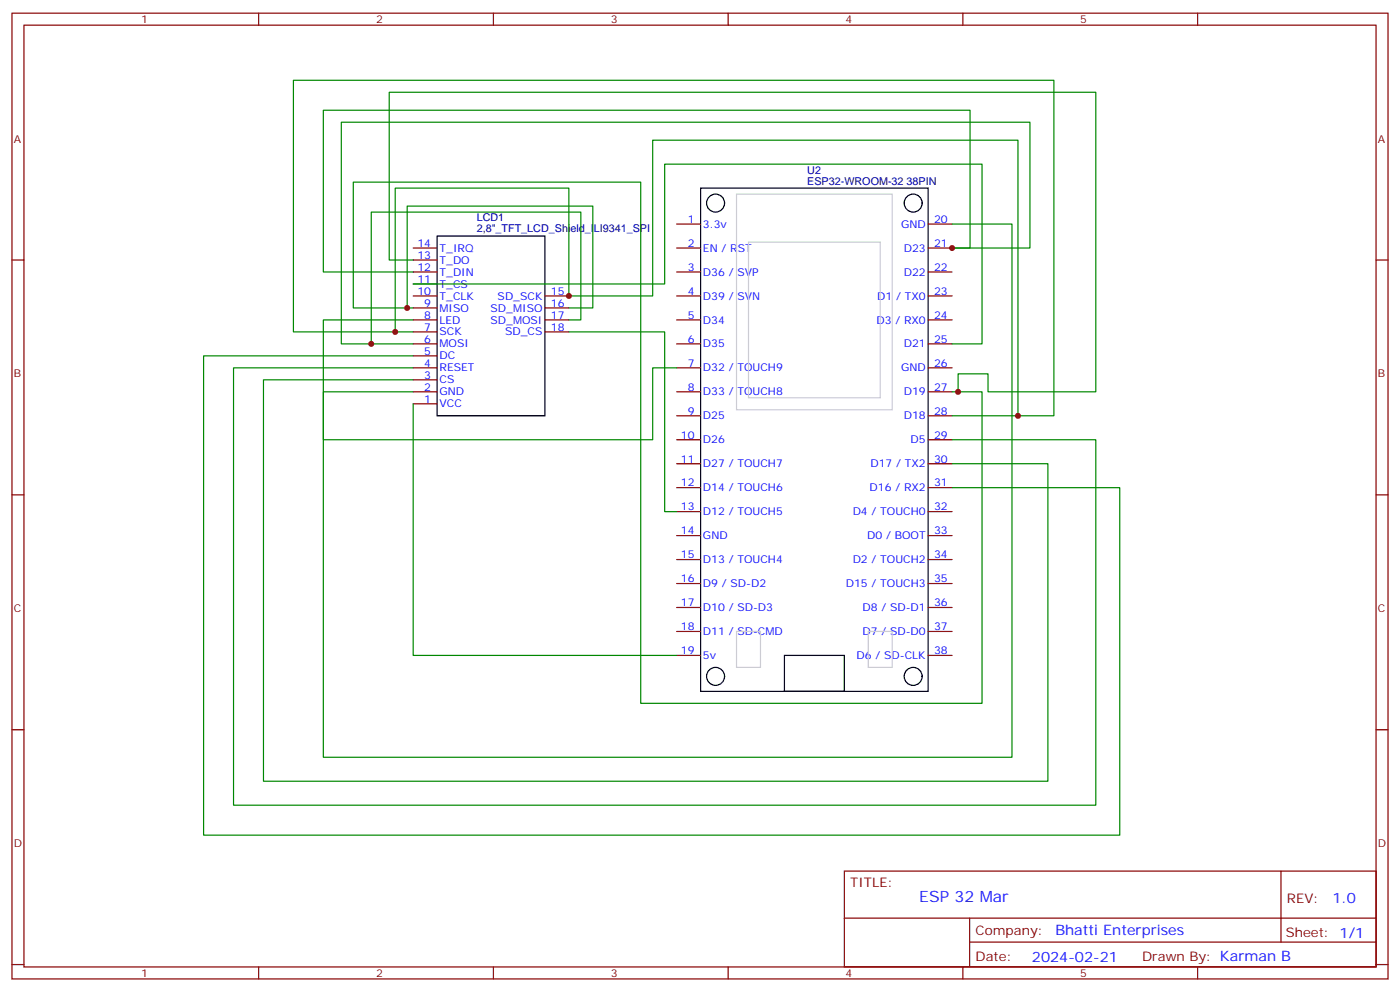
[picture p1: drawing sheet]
<svg xmlns="http://www.w3.org/2000/svg" width="412mm" height="292mm" viewBox="0 0 412 292" stroke-linecap="round" stroke-linejoin="round" font-family="sans-serif">
<g fill="none" stroke="#870000" stroke-width=".35">
<path d="M3.5 3.9h405.4v284.3h-405.4zM7.1 7.4h398.2v277.3h-398.2zM76.2 3.9v3.5M145.3 3.9v3.5M214.5 3.9v3.5M283.6 3.9v3.5M352.8 3.9v3.5M3.5 76.6h3.6M121.7 76.6h7.1M121.7 73h7.1M199.3 73h7.1M199.3 66h7.1"/>
<path d="M273.4 73h7.1M273.4 66h7.1M405.3 76.6h3.6M121.7 94.2h7.1M121.7 87.1h7.1M121.7 80.1h7.1M121.7 83.6h7.1M121.7 90.7h7.1M121.7 97.7h7.1M160.5 94.2h7.1M160.5 87.1h7.1M160.5 90.7h7.1"/>
<path d="M160.5 97.7h7.1M199.3 94.2h7.1M199.3 87.1h7.1M199.3 80.1h7.1M273.4 94.2h7.1M273.4 87.1h7.1M273.4 80.1h7.1M121.7 115.4h7.1M121.7 108.3h7.1M121.7 101.2h7.1M121.7 104.8h7.1M121.7 111.8h7.1"/>
<path d="M121.7 118.9h7.1M199.3 115.4h7.1M199.3 108.3h7.1M199.3 101.2h7.1M273.4 115.4h7.1M273.4 108.3h7.1M273.4 101.2h7.1M199.3 136.5h7.1M199.3 129.5h7.1M199.3 122.4h7.1M273.4 136.5h7.1M273.4 129.5h7.1"/>
<path d="M273.4 122.4h7.1M3.5 145.7h3.6M199.3 157.7h7.1M199.3 150.6h7.1M199.3 143.6h7.1M273.4 157.7h7.1M273.4 150.6h7.1M273.4 143.6h7.1M405.3 145.7h3.6M199.3 178.9h7.1M199.3 171.8h7.1M199.3 164.7h7.1"/>
<path d="M273.4 178.9h7.1M273.4 171.8h7.1M273.4 164.7h7.1M199.3 193h7.1M199.3 185.9h7.1M273.4 193h7.1M273.4 185.9h7.1M3.5 214.8h3.6M405.3 214.8h3.6M248.7 256.5h156.6v28.2h-156.6zM377.3 256.5v20.9M248.7 270.3h156.5"/>
<path d="M285.6 277.4h119.6M285.6 270.3v14.1M3.5 284h3.6M76.2 284.7v3.5M145.3 284.7v3.5M214.5 284.7v3.5M283.6 284.7v3.5M352.8 284.7v3.5M405.3 284h3.6"/>
</g>
<g fill="none" stroke="#000" stroke-width=".35">
<path d="M206.4 55.4h67v148.2h-67zM128.8 69.5h31.7v52.9h-31.7zM231.1 193h17.6v10.6h-17.6z"/>
<circle cx="210.8" cy="59.8" r="2.65"/>
<circle cx="269" cy="59.8" r="2.65"/>
<circle cx="210.8" cy="199.1" r="2.65"/>
<circle cx="269" cy="199.1" r="2.65"/>
</g>
<path d="M217 57.2h45.8v63.5h-45.8zM220.5 71.3h38.8v45.8h-38.8zM217 185.9h7v10.6h-7zM255.8 185.9h7v10.6h-7z" fill="none" stroke="#ccc" stroke-width=".35"/>
<g fill="none" stroke="#008700" stroke-width=".35">
<path d="M121.7 76.6h-7v-49.4h208.1v88.2h-31.8v-5.3h-8.8v5.3M280.5 66h17.6v157h-202.9v-107.6h26.5M116.4 97.7h-30v-74.1h224v98.8h-29.9M119.9 90.7h-15.8v-37.1h84.6v153.5h100.6v-91.7h-8.8M121.7 80.1h-26.5v-47.6h190.6v40.5h-5.3h22.9v-37h-202.9v65.2h8.9M121.7 97.7h-5.3v-42.3h51.2v31.7h24.7v-45.8h107.6v81.1M121.7 94.2h-26.5v35.3h97.1v-21.2h7M121.7 90.7h-1.8v-30h54.7v30h-7M121.7 83.6h74.1v-35.3h93.5v52.9h-8.8M167.6 94.2h3.5v-31.8h-61.7v38.8h12.3M167.6 97.7h28.2v52.9h3.5M121.7 118.9v74.1h77.6"/>
<path d="M121.7 111.8h-44.1v118.2h231.1v-93.5h-28.2M121.7 108.3h-52.9v128.8h254v-107.6h-42.3M121.7 104.8h-61.7v141.1h269.8v-102.3h-49.3"/>
</g>
<g fill="#c00">
<circle cx="299.9" cy="122.4" r=".88"/>
<circle cx="282.2" cy="115.4" r=".88"/>
<circle cx="280.5" cy="73" r=".88"/>
<circle cx="109.4" cy="101.2" r=".88"/>
<circle cx="116.4" cy="97.7" r=".88"/>
<circle cx="167.6" cy="87.1" r=".88"/>
<circle cx="119.9" cy="90.7" r=".88"/>
</g>
<text font-size="4.6" fill="#00f" x="270.8" y="265.5">ESP 32 Mar</text>
<g font-size="4.2" fill="#00f">
<text x="392.5" y="265.7">1.0</text>
<text x="310.9" y="275.3">Bhatti Enterprises</text>
<text x="304" y="283.1">2024-02-21</text>
</g>
<g font-size="3.9" fill="#800">
<text x="250.5" y="261.1">TITLE:</text>
<text x="379.1" y="265.7">REV:</text>
<text x="287.4" y="275.3">Company:</text>
<text x="378.7" y="275.9">Sheet: 1/1</text>
<text x="287.4" y="282.9">Date:</text>
<text x="336.4" y="283">Drawn By: Karman B</text>
</g>
<g font-size="3.2" fill="#800">
<text x="41.6" y="6.9">1</text>
<text x="110.8" y="6.9">2</text>
<text x="179.9" y="6.9">3</text>
<text x="249.1" y="6.9">4</text>
<text x="318.2" y="6.9">5</text>
<text x="4.1" y="42">A</text>
<text x="405.9" y="42">A</text>
<text x="4.1" y="111.1">B</text>
<text x="405.9" y="111.1">B</text>
<text x="4.1" y="180.3">C</text>
<text x="405.9" y="180.3">C</text>
<text x="4.1" y="249.4">D</text>
<text x="405.9" y="249.4">D</text>
<text x="41.6" y="287.7">1</text>
<text x="110.8" y="287.7">2</text>
<text x="179.9" y="287.7">3</text>
<text x="249.1" y="287.7">4</text>
<text x="318.2" y="287.7">5</text>
</g>
<g font-size="3.2" fill="#000080">
<text x="237.8" y="51.2">U2</text>
<text x="237.8" y="54.3">ESP32-WROOM-32 38PIN</text>
<text x="140.4" y="65.1">LCD1</text>
<text x="140.4" y="68.3">2,8&quot;_TFT_LCD_Shield_ILI9341_SPI</text>
</g>
<g font-size="3.2" fill="#00f">
<text x="202.6" y="65.6">1</text>
<text x="275.2" y="65.6">20</text>
<text x="207.1" y="67">3.3v</text>
<text x="265.4" y="67">GND</text>
<text x="123" y="72.7">14</text>
<text x="123" y="76.2">13</text>
<text x="129.5" y="74.1">T_IRQ</text>
<text x="129.5" y="77.6">T_DO</text>
<text x="202.6" y="72.7">2</text>
<text x="207.1" y="74.1">EN / RST</text>
<text x="266.2" y="74.1">D23</text>
<text x="275.2" y="72.7">21</text>
<text x="123" y="79.7">12</text>
<text x="123" y="83.3">11</text>
<text x="129.5" y="81.1">T_DIN</text>
<text x="202.6" y="79.7">3</text>
<text x="207.1" y="81.1">D36 / SVP</text>
<text x="266.2" y="81.1">D22</text>
<text x="275.2" y="79.7">22</text>
<text x="123" y="86.8">10</text>
<text x="129.5" y="84.7">T_CS</text>
<text x="129.5" y="88.2">T_CLK</text>
<text x="146.6" y="88.2">SD_SCK</text>
<text x="162.3" y="86.8">15</text>
<text x="202.6" y="86.8">4</text>
<text x="207.1" y="88.2">D39 / SVN</text>
<text x="258.4" y="88.2">D1 / TX0</text>
<text x="275.2" y="86.8">23</text>
<text x="125" y="90.3">9</text>
<text x="125" y="93.8">8</text>
<text x="129.5" y="91.7">MISO</text>
<text x="129.5" y="95.2">LED</text>
<text x="144.5" y="91.7">SD_MISO</text>
<text x="144.5" y="95.2">SD_MOSI</text>
<text x="162.3" y="90.3">16</text>
<text x="162.3" y="93.8">17</text>
<text x="202.6" y="93.8">5</text>
<text x="207.1" y="95.2">D34</text>
<text x="258.2" y="95.2">D3 / RX0</text>
<text x="275.2" y="93.8">24</text>
<text x="125" y="97.4">7</text>
<text x="125" y="100.9">6</text>
<text x="129.5" y="98.8">SCK</text>
<text x="148.8" y="98.8">SD_CS</text>
<text x="162.3" y="97.4">18</text>
<text x="202.6" y="100.9">6</text>
<text x="275.2" y="100.9">25</text>
<text x="125" y="104.4">5</text>
<text x="125" y="108">4</text>
<text x="129.5" y="102.3">MOSI</text>
<text x="129.5" y="105.8">DC</text>
<text x="202.6" y="108">7</text>
<text x="207.1" y="102.3">D35</text>
<text x="266.2" y="102.3">D21</text>
<text x="275.2" y="108">26</text>
<text x="125" y="111.5">3</text>
<text x="129.5" y="109.4">RESET</text>
<text x="129.5" y="112.9">CS</text>
<text x="207.1" y="109.4">D32 / TOUCH9</text>
<text x="265.4" y="109.4">GND</text>
<text x="125" y="115">2</text>
<text x="125" y="118.5">1</text>
<text x="129.5" y="116.4">GND</text>
<text x="129.5" y="119.9">VCC</text>
<text x="202.6" y="115">8</text>
<text x="207.1" y="116.4">D33 / TOUCH8</text>
<text x="266.2" y="116.4">D19</text>
<text x="275.2" y="115">27</text>
<text x="202.6" y="122.1">9</text>
<text x="207.1" y="123.5">D25</text>
<text x="266.2" y="123.5">D18</text>
<text x="275.2" y="122.1">28</text>
<text x="200.6" y="129.1">10</text>
<text x="207.1" y="130.5">D26</text>
<text x="268.2" y="130.5">D5</text>
<text x="275.2" y="129.1">29</text>
<text x="200.6" y="136.2">11</text>
<text x="207.1" y="137.6">D27 / TOUCH7</text>
<text x="256.4" y="137.6">D17 / TX2</text>
<text x="275.2" y="136.2">30</text>
<text x="200.6" y="143.2">12</text>
<text x="275.2" y="143.2">31</text>
<text x="207.1" y="144.6">D14 / TOUCH6</text>
<text x="256.2" y="144.6">D16 / RX2</text>
<text x="200.6" y="150.3">13</text>
<text x="207.1" y="151.7">D12 / TOUCH5</text>
<text x="251.2" y="151.7">D4 / TOUCH0</text>
<text x="275.2" y="150.3">32</text>
<text x="200.6" y="157.3">14</text>
<text x="207.1" y="158.8">GND</text>
<text x="255.4" y="158.8">D0 / BOOT</text>
<text x="275.2" y="157.3">33</text>
<text x="200.6" y="164.4">15</text>
<text x="207.1" y="165.8">D13 / TOUCH4</text>
<text x="251.2" y="165.8">D2 / TOUCH2</text>
<text x="275.2" y="164.4">34</text>
<text x="200.6" y="171.5">16</text>
<text x="207.1" y="172.9">D9 / SD-D2</text>
<text x="249.2" y="172.9">D15 / TOUCH3</text>
<text x="275.2" y="171.5">35</text>
<text x="200.6" y="178.5">17</text>
<text x="207.1" y="179.9">D10 / SD-D3</text>
<text x="254" y="179.9">D8 / SD-D1</text>
<text x="275.2" y="178.5">36</text>
<text x="200.6" y="185.6">18</text>
<text x="275.2" y="185.6">37</text>
<text x="207.1" y="187">D11 / SD-CMD</text>
<text x="254" y="187">D7 / SD-D0</text>
<text x="200.6" y="192.6">19</text>
<text x="207.1" y="194">5v</text>
<text x="252.3" y="194">D6 / SD-CLK</text>
<text x="275.2" y="192.6">38</text>
</g>
</svg>
